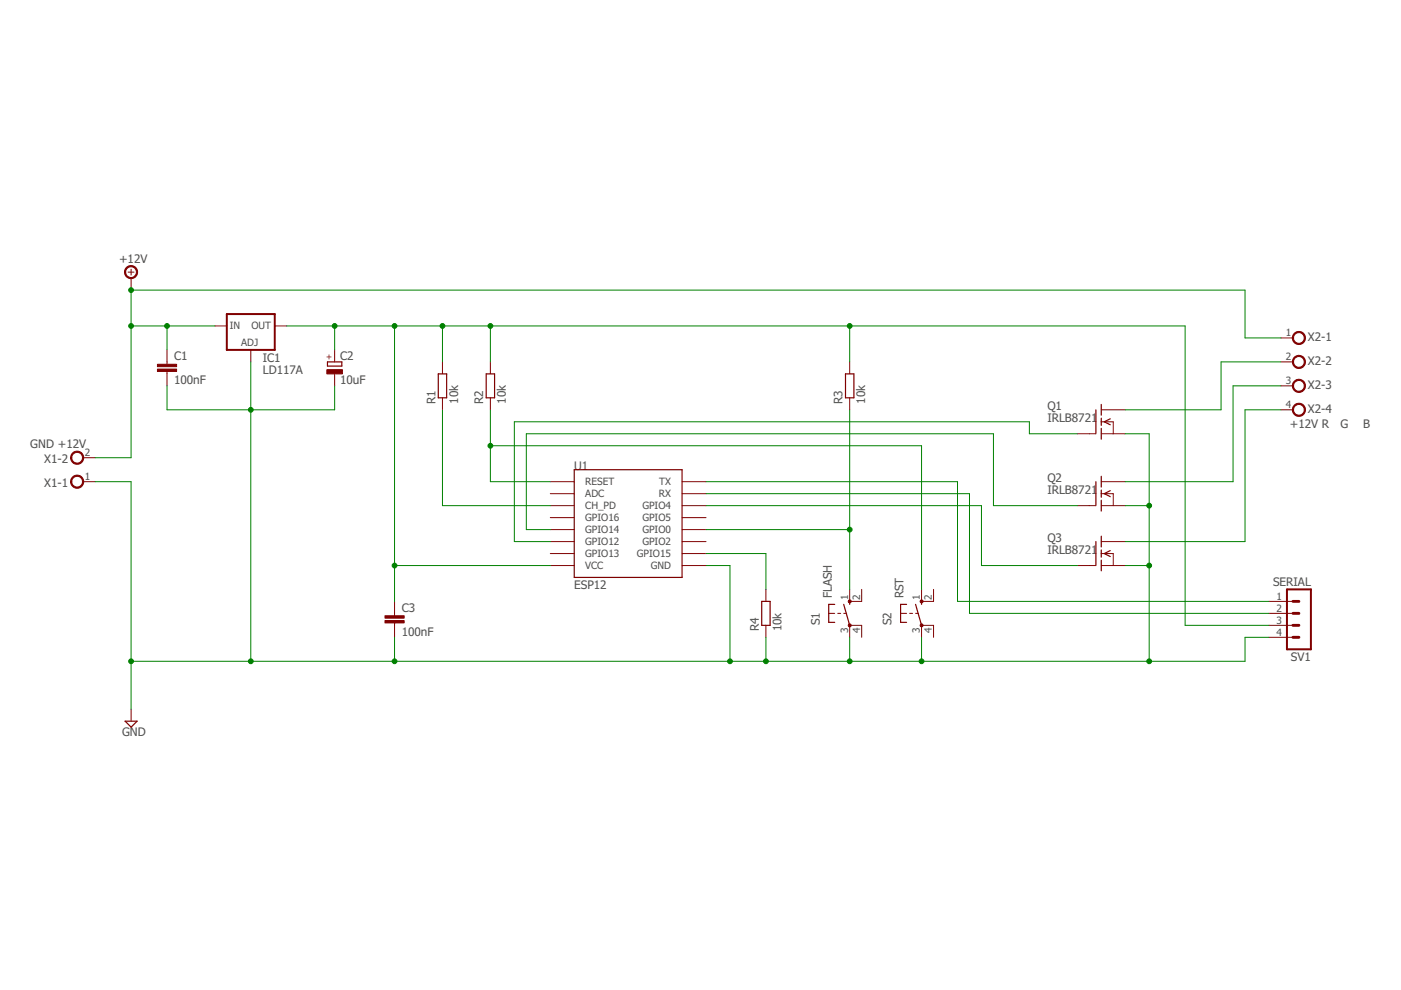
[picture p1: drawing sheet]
<svg xmlns="http://www.w3.org/2000/svg" width="297mm" height="210mm" viewBox="0 0 297 210" stroke-linecap="round" stroke-linejoin="round" font-family="sans-serif">
<g fill="none" stroke="#800000" stroke-width=".21">
<path d="M27.2 57.7h1.2M27.8 57.1v1.2M27.8 59v2.5M35.4 74.2v3M35.4 78.8v3M45.6 69.1h2.5M53.2 74.2v2.5M58.3 69.1h2.5M71 74.2v2.5M71 79.3v2.5M93.8 76.7v2.6M104 76.7v2.6"/>
<path d="M180.1 76.7v2.6M271.6 71.6h2.5M271.6 76.7h2.5M17.6 97h2.6M93.8 84.3v2.6M104 84.3v2.6M180.1 84.3v2.6M228.4 92h3.9M233.5 92h5.1M233.5 89.4h2.5v2.6M233.5 86.9h5.1M271.6 86.9h2.5"/>
<path d="M271.6 81.8h2.5M17.6 102.1h2.6M116.7 107.2h5.1M116.7 104.7h5.1M116.7 102.1h5.1M116.7 119.9h5.1M116.7 117.4h5.1M116.7 114.8h5.1M116.7 109.7h5.1M116.7 112.3h5.1M144.6 107.2h5.1M144.6 104.7h5.1"/>
<path d="M144.6 102.1h5.1M144.6 119.9h5.1M144.6 117.4h5.1M144.6 114.8h5.1M144.6 109.7h5.1M144.6 112.3h5.1M228.4 107.2h3.9M228.4 119.9h3.9M233.5 104.7h2.5v2.5M233.5 117.4h2.5v2.5M233.5 107.2h5.1M233.5 102.1h5.1"/>
<path d="M233.5 119.9h5.1M233.5 114.8h5.1M83.7 127.5v3.1M83.7 132.1v3M162.4 125v2.5M162.4 132.6v2.5M175.7 130h1.3M177.6 130h.6M178.9 130h.6M180.1 125v2.5h2.6v-2.5M180.1 135.1v-2.5h2.6v2.5M190.9 130h1.3"/>
<path d="M192.8 130h.7M194.1 130h.7M195.4 125v2.5h2.5v-2.5M195.4 135.1v-2.5h2.5v2.5M269 130h5.1M269 127.5h5.1M269 132.6h5.1M269 135.1h5.1M27.8 150.4v2.5"/>
</g>
<g fill="none" stroke="#800000" stroke-width=".25">
<path d="M69.4 76.7h3.1v.9h-3.1zM92.9 79.3h1.8v5h-1.8zM103.1 79.3h1.8v5h-1.8zM179.3 79.3h1.7v5h-1.7zM121.8 99.6h22.8v22.8h-22.8zM232.3 86.9v5.1M233.5 85.7v2.3M233.5 88.7v1.5M233.5 90.8v2.3M235.4 88.8l-1.3 .6 1.3 .7M232.3 102.1v5.1M232.3 114.8v5.1"/>
<path d="M233.5 101v2.3M233.5 103.9v1.5M233.5 106.1v2.3M233.5 113.7v2.3M233.5 116.6v1.5M233.5 118.8v2.2M235.4 104l-1.3 .7 1.3 .6M235.4 116.7l-1.3 .7 1.3 .6M161.5 127.5h1.8v5.1h-1.8zM177 128.1h-1.3v3.9h1.3M178.9 128.1l1.2 4.5M180.1 127.5v.6"/>
<path d="M192.2 128.1h-1.3v3.9h1.3M194.1 128.1l1.3 4.5M195.4 127.5v.6M26.5 152.9h2.6l-1.3 1.3z"/>
</g>
<g fill="#800000" stroke="#800000" stroke-width=".21">
<path d="M15.3 101.2a1.39 1.39 0 0 1 2.2 .2 1.39 1.39 0 0 1-.8 2.1 1.39 1.39 0 0 1-1.7-1.4h.2a1.14 1.14 0 0 1 1.7-.9 1.14 1.14 0 0 1 .1 1.9 1.14 1.14 0 0 1-1.8-.7v-.3h-.2z" fill-rule="evenodd"/>
<path d="M15.3 96.1a1.39 1.39 0 0 1 2.2 .2 1.39 1.39 0 0 1-.8 2.1 1.39 1.39 0 0 1-1.7-1.4h.2a1.14 1.14 0 0 1 1.7-.9 1.14 1.14 0 0 1 .1 1.9 1.14 1.14 0 0 1-1.8-.7v-.3h-.2z" fill-rule="evenodd"/>
<path d="M274.4 70.7a1.4 1.4 0 0 1 2.2 .2 1.4 1.4 0 0 1-.8 2.1 1.4 1.4 0 0 1-1.8-1.4h.3a1.14 1.14 0 0 1 1.6-.9 1.14 1.14 0 0 1 .2 1.9 1.14 1.14 0 0 1-1.8-.7v-.3h-.3z" fill-rule="evenodd"/>
<path d="M274.4 75.8a1.4 1.4 0 0 1 2.2 .2 1.4 1.4 0 0 1-.8 2.1 1.4 1.4 0 0 1-1.8-1.4h.3a1.14 1.14 0 0 1 1.6-.9 1.14 1.14 0 0 1 .2 1.9 1.14 1.14 0 0 1-1.8-.7v-.3h-.3z" fill-rule="evenodd"/>
<path d="M274.4 80.9a1.4 1.4 0 0 1 2.2 .2 1.4 1.4 0 0 1-.8 2.1 1.4 1.4 0 0 1-1.8-1.4h.3a1.14 1.14 0 0 1 1.6-.9 1.14 1.14 0 0 1 .2 1.9 1.14 1.14 0 0 1-1.8-.7v-.3h-.3z" fill-rule="evenodd"/>
<path d="M274.4 85.9a1.39 1.39 0 0 1 2.2 .3 1.39 1.39 0 0 1-.8 2 1.39 1.39 0 0 1-1.8-1.3h.3a1.14 1.14 0 0 1 1.6-.9 1.14 1.14 0 0 1 .2 1.9 1.14 1.14 0 0 1-1.8-.7v-.3h-.3z" fill-rule="evenodd"/>
<path d="M26.8 56.7a1.4 1.4 0 0 1 2.2 .2 1.4 1.4 0 0 1-.8 2.1 1.4 1.4 0 0 1-1.8-1.3h.2a1.14 1.14 0 0 1 1.7-1 1.14 1.14 0 0 1 .2 2 1.14 1.14 0 0 1-1.8-.7l-.1-.3h-.2z" fill-rule="evenodd"/>
<circle cx="180.2" cy="132.6" r=".32"/>
<circle cx="180.2" cy="127.5" r=".32"/>
<circle cx="195.4" cy="132.6" r=".32"/>
<circle cx="195.4" cy="127.5" r=".32"/>
</g>
<g fill="#800000" stroke="#800000" stroke-width=".21">
<path d="M33.4 78.3h4v.5h-4z"/>
<path d="M33.4 77.2h4v.5h-4z"/>
<path d="M69.3 78.4h3.3v.9h-3.3z"/>
<path d="M81.6 131.6h4.1v.5h-4.1z"/>
<path d="M81.6 130.6h4.1v.5h-4.1z"/>
</g>
<path d="M48.1 66.6h10.2v7.6h-10.2zM272.9 125h5v12.7h-5z" fill="none" stroke="#800000" stroke-width=".42"/>
<path d="M274.1 132.6h1.3M274.1 130h1.3M274.1 127.5h1.3M274.1 135.1h1.3" fill="none" stroke="#800000" stroke-width=".61"/>
<g fill="none" stroke="#008000" stroke-width=".21">
<path d="M27.8 69.1h17.8M35.4 69.1v5.1M53.2 76.7v63.5M60.8 69.1h190.5v63.5h17.7M71 69.1v5.1M83.7 69.1v58.4M93.8 69.1v7.6M104 69.1v7.6M180.1 69.1v7.6M271.6 71.6h-7.6v-10.1h-236.2v35.5h-7.6M271.6 76.7h-12.7v10.2h-20.3M35.4 81.8v5.1h35.6v-5.1"/>
<path d="M93.8 86.9v20.3h22.9M104 94.5h91.4v30.5M104 86.9v15.2h12.7M180.1 86.9v38.1M228.4 92h-10.2v-2.6h-109.1v25.4h7.6M238.6 92h5v48.2M271.6 86.9h-7.6v27.9h-25.4M271.6 81.8h-10.2v20.3h-22.8M20.2 102.1h7.6v48.3M83.7 119.9h33M149.7 119.9h5.1v20.3M149.7 107.2h58.4v12.7h20.3"/>
<path d="M149.7 117.4h12.7v7.6M149.7 102.1h53.3v25.4h66M149.7 112.3h30.4M149.7 104.7h55.8v25.3h63.5M228.4 107.2h-17.8v-15.2h-99v20.3h5.1M238.6 119.9h5M238.6 107.2h5M83.7 135.1v5.1M162.4 135.1v5.1M180.1 135.1v5.1M195.4 135.1v5.1M269 135.1h-5v5.1h-236.2"/>
</g>
<g fill="#008000" stroke="#008000" stroke-width=".21">
<circle cx="27.8" cy="140.2" r=".51"/>
<circle cx="53.2" cy="86.9" r=".51"/>
<circle cx="53.2" cy="140.2" r=".51"/>
<circle cx="83.7" cy="140.2" r=".51"/>
<circle cx="154.8" cy="140.2" r=".51"/>
<circle cx="162.4" cy="140.2" r=".51"/>
<circle cx="180.1" cy="140.2" r=".51"/>
<circle cx="195.4" cy="140.2" r=".51"/>
<circle cx="243.6" cy="119.9" r=".51"/>
<circle cx="243.6" cy="107.2" r=".51"/>
<circle cx="243.6" cy="140.2" r=".51"/>
<circle cx="71" cy="69.1" r=".51"/>
<circle cx="83.7" cy="69.1" r=".51"/>
<circle cx="83.7" cy="119.9" r=".51"/>
<circle cx="104" cy="69.1" r=".51"/>
<circle cx="93.8" cy="69.1" r=".51"/>
<circle cx="180.1" cy="69.1" r=".51"/>
<circle cx="104" cy="94.5" r=".51"/>
<circle cx="180.1" cy="112.3" r=".51"/>
<circle cx="35.4" cy="69.1" r=".51"/>
<circle cx="27.8" cy="69.1" r=".51"/>
<circle cx="27.8" cy="61.5" r=".51"/>
</g>
<g font-size="2.5" fill="#505050">
<text x="25.2" y="55.8">+12V</text>
<text x="36.9" y="76.4">C1</text>
<text x="55.7" y="76.7">IC1</text>
<text x="72.1" y="76.3">C2</text>
<text x="277.3" y="72.3">X2-1</text>
<text x="277.3" y="77.4">X2-2</text>
<text x="36.9" y="81.4">100nF</text>
<text x="55.7" y="79.3">LD117A</text>
<text x="72.1" y="81.3">10uF</text>
<text x="277.3" y="82.4">X2-3</text>
<text x="92.3" y="85.6" transform="rotate(-90 92.3 85.6)">R1</text>
<text x="97.1" y="85.6" transform="rotate(-90 97.1 85.6)">10k</text>
<text x="102.5" y="85.6" transform="rotate(-90 102.5 85.6)">R2</text>
<text x="107.3" y="85.6" transform="rotate(-90 107.3 85.6)">10k</text>
<text x="178.7" y="85.6" transform="rotate(-90 178.7 85.6)">R3</text>
<text x="183.5" y="85.6" transform="rotate(-90 183.5 85.6)">10k</text>
<text x="222.1" y="89.4">IRLB8721</text>
<text x="222.1" y="86.9">Q1</text>
<text x="277.3" y="87.5">X2-4</text>
<text x="6.4" y="95">GND +12V</text>
<text x="273.5" y="90.7">+12V R</text>
<text x="284.2" y="90.7">G</text>
<text x="289" y="90.7">B</text>
<text x="9.4" y="98.2">X1-2</text>
<text x="121.7" y="99.6">U1</text>
<text x="9.4" y="103.3">X1-1</text>
<text x="222.1" y="104.7">IRLB8721</text>
<text x="222.1" y="102.1">Q2</text>
<text x="222.1" y="117.4">IRLB8721</text>
<text x="222.1" y="114.8">Q3</text>
<text x="121.7" y="125">ESP12</text>
<text x="269.9" y="124.2">SERIAL</text>
<text x="85.2" y="129.7">C3</text>
<text x="176.3" y="126.9" transform="rotate(-90 176.3 126.9)">FLASH</text>
<text x="191.6" y="126.9" transform="rotate(-90 191.6 126.9)">RST</text>
<text x="85.2" y="134.8">100nF</text>
<text x="160.9" y="133.9" transform="rotate(-90 160.9 133.9)">R4</text>
<text x="165.7" y="133.9" transform="rotate(-90 165.7 133.9)">10k</text>
<text x="173.8" y="132.6" transform="rotate(-90 173.8 132.6)">S1</text>
<text x="189" y="132.6" transform="rotate(-90 189 132.6)">S2</text>
<text x="273.7" y="140.2">SV1</text>
<text x="25.9" y="156.1">GND</text>
</g>
<g font-size="2.1" fill="#505050">
<text x="48.7" y="69.8">IN</text>
<text x="53.3" y="69.8">OUT</text>
<text x="272.6" y="71.3">1</text>
<text x="51.1" y="73.4">ADJ</text>
<text x="272.6" y="76.4">2</text>
<text x="272.6" y="81.5">3</text>
<text x="272.6" y="86.5">4</text>
<text x="18" y="101.8">1</text>
<text x="18" y="96.7">2</text>
<text x="124.1" y="102.9">RESET</text>
<text x="124.1" y="105.4">ADC</text>
<text x="124.1" y="108">CH_PD</text>
<text x="136.2" y="108">GPIO4</text>
<text x="139.7" y="105.4">RX</text>
<text x="139.8" y="102.9">TX</text>
<text x="124.1" y="110.5">GPIO16</text>
<text x="124.1" y="113">GPIO14</text>
<text x="136.2" y="113">GPIO0</text>
<text x="136.2" y="110.5">GPIO5</text>
<text x="124.1" y="115.6">GPIO12</text>
<text x="124.1" y="118.1">GPIO13</text>
<text x="135" y="118.1">GPIO15</text>
<text x="136.2" y="115.6">GPIO2</text>
<text x="124.1" y="120.7">VCC</text>
<text x="138" y="120.7">GND</text>
<text x="179.8" y="127.2" transform="rotate(-90 179.8 127.2)">1</text>
<text x="182.3" y="127.2" transform="rotate(-90 182.3 127.2)">2</text>
<text x="195" y="127.2" transform="rotate(-90 195 127.2)">1</text>
<text x="197.6" y="127.2" transform="rotate(-90 197.6 127.2)">2</text>
<text x="270.6" y="127.2">1</text>
<text x="270.6" y="129.7">2</text>
<text x="179.8" y="134.1" transform="rotate(-90 179.8 134.1)">3</text>
<text x="182.3" y="134.1" transform="rotate(-90 182.3 134.1)">4</text>
<text x="195" y="134.1" transform="rotate(-90 195 134.1)">3</text>
<text x="197.6" y="134.1" transform="rotate(-90 197.6 134.1)">4</text>
<text x="270.6" y="132.2">3</text>
<text x="270.6" y="134.8">4</text>
</g>
<text font-size="1.8" fill="#800000" x="70.4" y="76.3" transform="rotate(-90 70.4 76.3)">+</text>
</svg>
